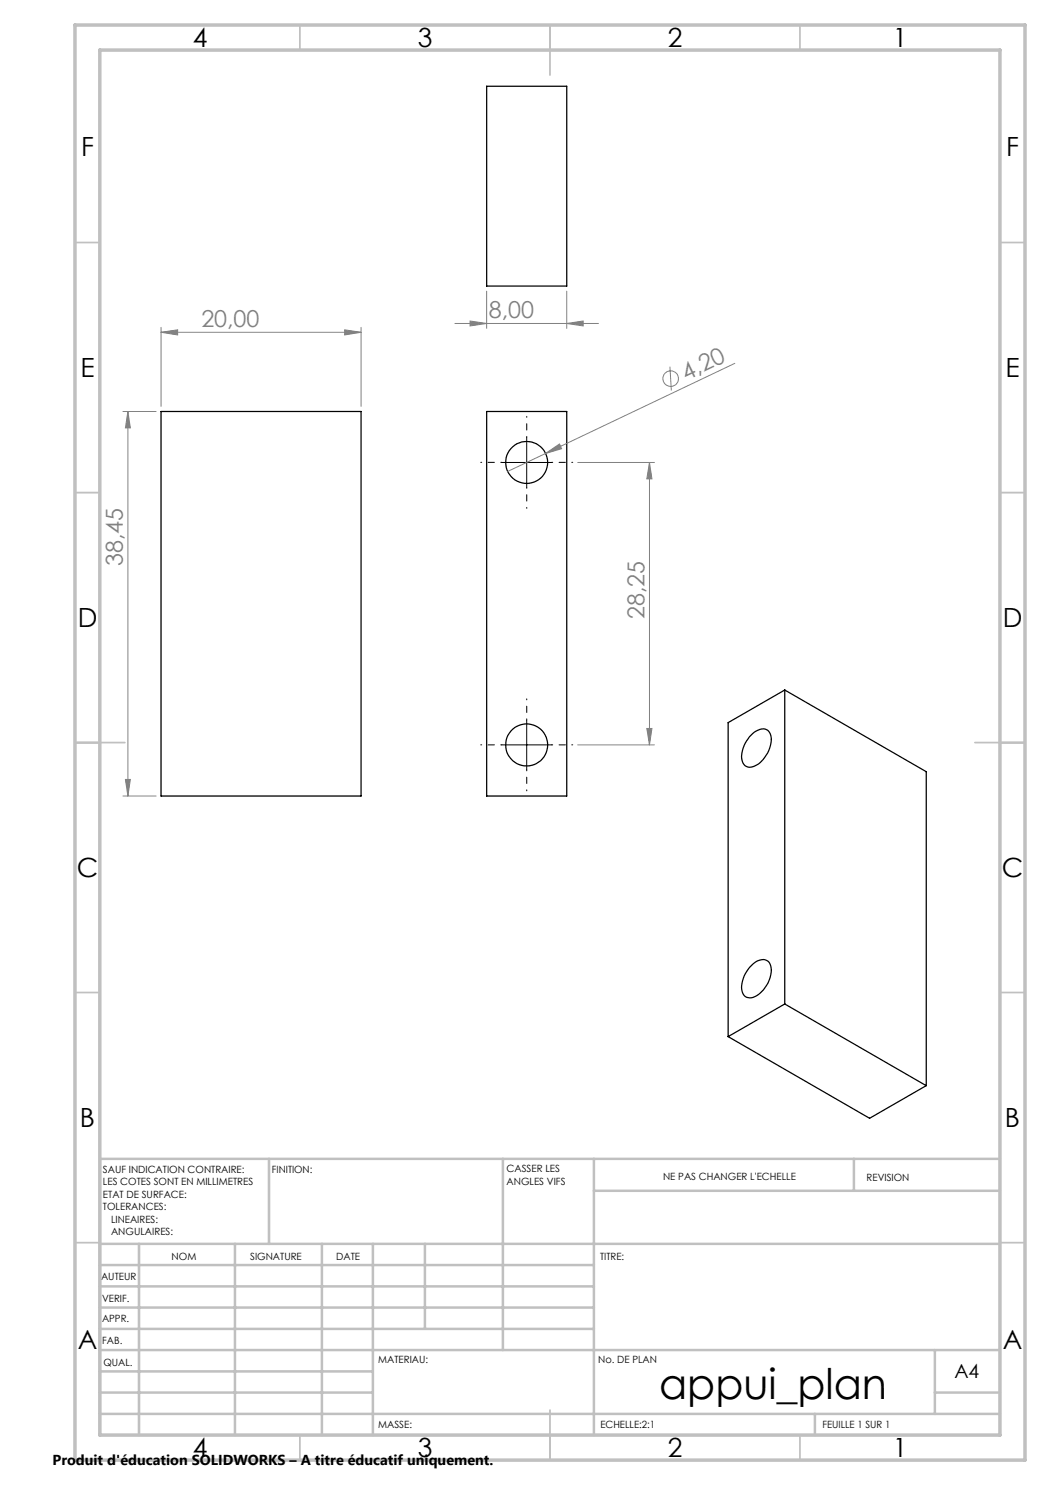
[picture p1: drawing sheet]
<svg xmlns="http://www.w3.org/2000/svg" width="210mm" height="297mm" viewBox="0 0 210 297" stroke-linecap="round" stroke-linejoin="round" font-family="sans-serif">
<g fill="none" stroke="#000" stroke-width=".25">
<path d="M97.3 17.2h16v40h-16zM32.2 82.3h40v76.9h-40zM97.3 82.3h16v76.9h-16zM157 138l-11.4 6.5v62.8M157 138v62.8M157 138l28.2 16.3v62.8M149.9 147.4a3.3 3.3 0 0 1 3.3-1.5 2.64 2.64 0 0 1 .9 3.3 5.4 5.4 0 0 1-4.2 4.3 1.99 1.99 0 0 1-1.6-2.6 6.9 6.9 0 0 1 1.6-3.5zM150.6 192.8a2.21 2.21 0 0 1 3.3-.2 5.2 5.2 0 0 1-1.2 5.4 3.1 3.1 0 0 1-3.7 1.3 3.2 3.2 0 0 1-.3-3.6l.6-1.4zM145.6 207.3l28.3 16.4 11.3-6.6M157 200.8l-11.4 6.5M157 200.8l28.2 16.3"/>
<circle cx="105.3" cy="92.5" r="4.2"/>
<circle cx="105.3" cy="149" r="4.2"/>
</g>
<g fill="none" stroke="#808080" stroke-width=".2">
<path d="M97.3 58.2v7.5M113.3 58.2v7.5M32.2 66.5l3.3-.5v1zM32.2 65.5v15.8M32.2 66.5h40M68.9 66l3.3 .5-3.3 .5zM72.2 65.5v15.8M91 64.7h28.7M94 64.2l3.3 .5-3.3 .5zM113.3 64.7l3.3-.5v1zM134 73.3l.3 4.8M147 72.7l-37.9 18"/>
<path d="M24.6 82.3h6.6M25.6 82.3l.5 3.3h-1zM25.6 82.3v76.9M109.1 90.7l2.8-1.9 .4 .9zM109.1 90.7l-7.6 3.6M115.5 92.5h15.4M129.9 92.5v56.5M129.9 92.5l.5 3.3h-1zM24.6 159.2h6.6M25.1 155.9h1l-.5 3.3zM115.5 149h15.4M129.4 145.7h1l-.5 3.3z"/>
<circle cx="134.1" cy="75.7" r="1.55"/>
</g>
<path d="M100.3 92.5h-4.2M105.3 87.5v-4.2M105.3 97.5v4.2M110.3 92.5h4.2M100.3 149h-4.2M105.3 144v-4.2M105.3 154v4.2M110.3 149h4.2" fill="none" stroke="#000" stroke-width=".2" stroke-dasharray="30.5 1.3 1.3 1.3" stroke-dashoffset="30.3"/>
<path d="M100.3 92.5h10M105.3 87.5v10M100.3 149h10M105.3 144v10" fill="none" stroke="#000" stroke-width=".2"/>
<g fill="none" stroke="#c0c0c0" stroke-width=".35">
<path d="M60 5v5M110 5v10M160 5v5M15 48.5h5M200 48.5h5M15 98.5h5M200 98.5h5M15 148.5h10M195 148.5h10M15 198.5h5M200 198.5h5M15 248.5h5"/>
<path d="M200 248.5h5M60 287v5M110 282v10M160 287v5"/>
</g>
<g fill="none" stroke="#c0c0c0" stroke-width=".5">
<path d="M53.8 231.8v17M100.6 231.8v38.2M118.8 231.8v55.2M118.8 238.2h81.2M170.8 231.8v6.4M200 231.8h-180v55.2M20 248.8h180M20 257.3h98.8M20 253h98.8M27.8 248.8v38.2M47 248.8v38.2M64.4 248.8v38.2"/>
<path d="M74.6 248.8v38.2M85 248.8v17M20 265.8h98.8M20 261.5h98.8M20 278.5h54.6M20 274.3h54.6M20 270h180M187 278.5h13M187 270v12.8M20 282.8h180M163 282.8v4.2"/>
</g>
<path d="M15 5h190v287h-190zM20 10h180v277h-180z" fill="none" stroke="#c0c0c0" stroke-width=".7"/>
<g fill="#808080">
<path d="M109.1 90.7l2.8-1.9 .4 .9z"/>
<path d="M68.9 66l3.3 .5-3.3 .5zM32.2 66.5l3.3-.5v1zM113.3 64.7l3.3-.5v1zM94 64.2l3.3 .5-3.3 .5z"/>
<path d="M129.9 92.5l.5 3.3h-1zM129.4 145.7h1l-.5 3.3zM25.6 82.3l.5 3.3h-1zM25.1 155.9h1l-.5 3.3z"/>
</g>
<text font-size="8.5" x="131.8" y="279.7">appui_plan</text>
<g font-size="5.3">
<text x="38.5" y="9.5">4</text>
<text x="83.5" y="9.5">3</text>
<text x="133.6" y="9.5">2</text>
<text x="178.6" y="9.5">1</text>
<text x="16.2" y="31.3">F</text>
<text x="201.2" y="31.3">F</text>
<text x="16.1" y="75.5">E</text>
<text x="201.1" y="75.5">E</text>
<text x="15.5" y="125.5">D</text>
<text x="200.5" y="125.5">D</text>
<text x="15.4" y="175.5">C</text>
<text x="200.4" y="175.5">C</text>
<text x="16" y="225.5">B</text>
<text x="201" y="225.5">B</text>
<text x="15.5" y="269.8">A</text>
<text x="200.5" y="269.8">A</text>
<text x="38.5" y="291.5">4</text>
<text x="83.5" y="291.5">3</text>
<text x="133.6" y="291.5">2</text>
<text x="178.6" y="291.5">1</text>
</g>
<g font-size="4.7" fill="#808080">
<text x="40.3" y="65.4">20,00</text>
<text x="97.8" y="63.7">8,00</text>
<text x="137.2" y="76.1" transform="rotate(-25 137.2 76.1)">4,20</text>
<text x="24.6" y="113.2" transform="rotate(-90 24.6 113.2)">38,45</text>
<text x="128.9" y="123.9" transform="rotate(-90 128.9 123.9)">28,25</text>
</g>
<text font-size="3.9" x="190.9" y="275.5">A4</text>
<text font-size="2.9" x="10.5" y="292.9">Produit d'éducation SOLIDWORKS – A titre éducatif uniquement.</text>
<g font-size="2">
<text x="20.6" y="234.6">SAUF INDICATION CONTRAIRE:</text>
<text x="20.6" y="237.1">LES COTES SONT EN MILLIMETRES</text>
<text x="20.6" y="239.6">ETAT DE SURFACE:</text>
<text x="54.4" y="234.6">FINITION:</text>
<text x="101.3" y="234.5">CASSER LES</text>
<text x="101.3" y="237">ANGLES VIFS</text>
<text x="132.6" y="236">NE PAS CHANGER L'ECHELLE</text>
<text x="173.3" y="236.2">REVISION</text>
<text x="20.6" y="242.1">TOLERANCES:</text>
<text x="22.2" y="244.6">LINEAIRES:</text>
<text x="22.2" y="247.1">ANGULAIRES:</text>
<text x="34.3" y="252">NOM</text>
<text x="50" y="251.9">SIGNATURE</text>
<text x="67.2" y="251.9">DATE</text>
<text x="120" y="251.9">TITRE:</text>
<text x="20.2" y="256.1">AUTEUR</text>
<text x="20.4" y="260.3">VERIF.</text>
<text x="20.4" y="264.4">APPR.</text>
<text x="20.5" y="268.8">FAB.</text>
<text x="20.7" y="273.1">QUAL.</text>
<text x="75.7" y="272.5">MATERIAU:</text>
<text x="119.6" y="272.5">No. DE PLAN</text>
<text x="75.6" y="285.5">MASSE:</text>
<text x="120.1" y="285.6">ECHELLE:2:1</text>
<text x="164.5" y="285.6">FEUILLE 1 SUR 1</text>
</g>
</svg>
